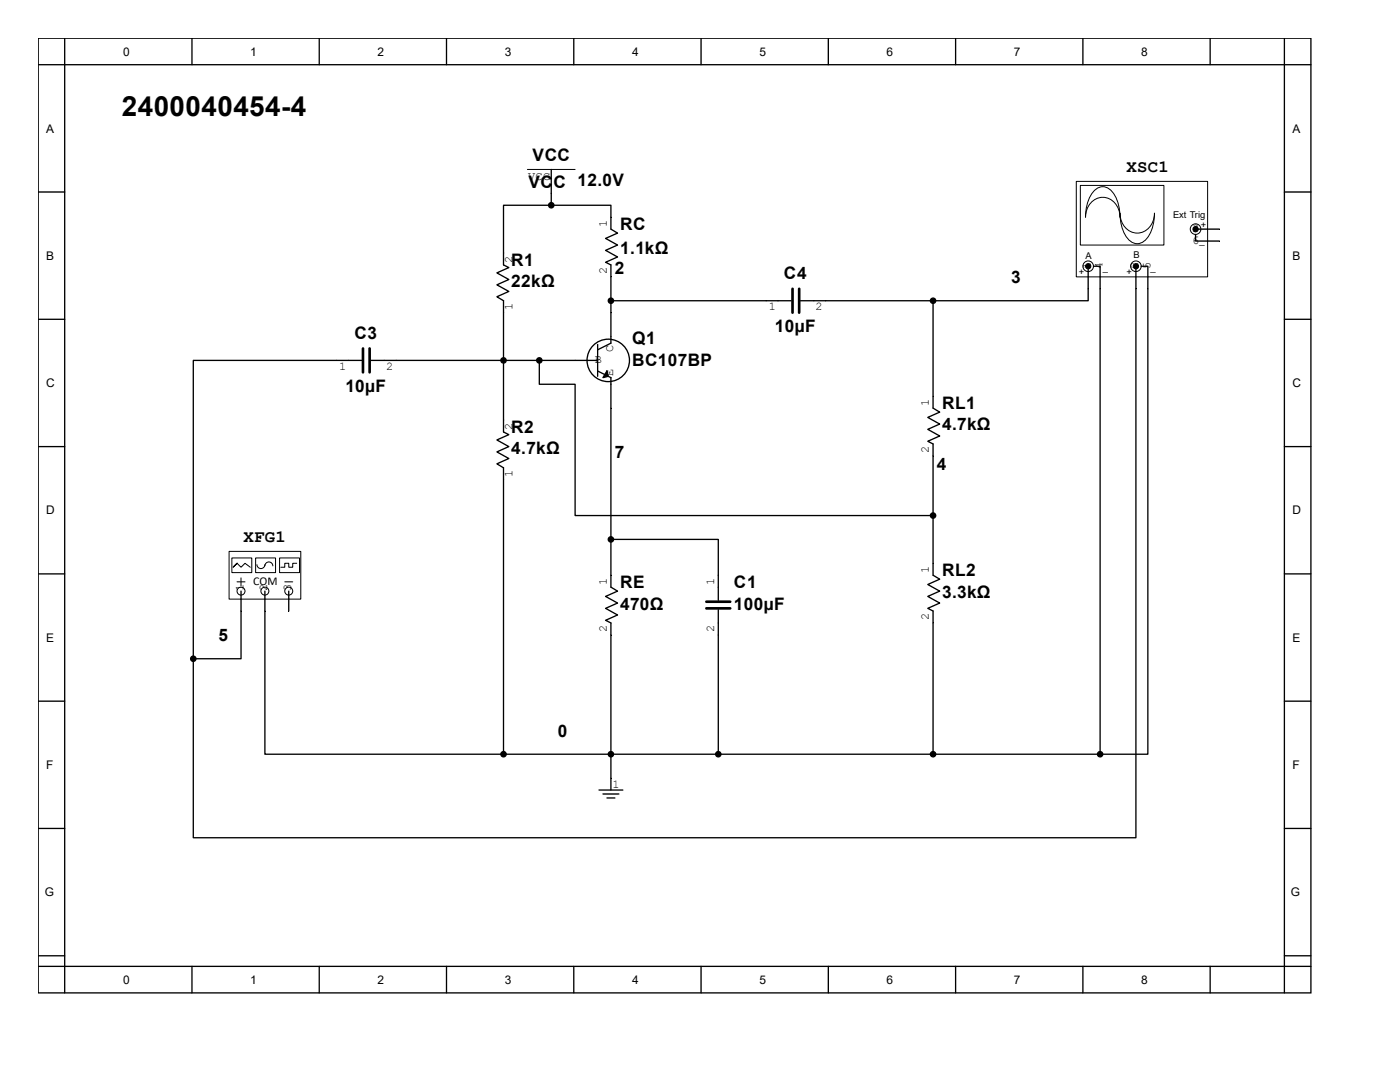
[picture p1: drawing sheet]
<svg xmlns="http://www.w3.org/2000/svg" width="279mm" height="216mm" viewBox="0 0 279 216" stroke-linecap="round" stroke-linejoin="round" font-family="sans-serif">
<g fill="none" stroke="#000" stroke-width=".26">
<path d="M7.6 7.6h254v190.5h-254zM7.6 12.9h254M12.9 7.6v190.5M38.3 7.6v5.3M63.7 7.6v5.3M89.1 7.6v5.3M114.5 7.6v5.3M139.9 7.6v5.3M165.3 7.6v5.3M190.7 7.6v5.3M216.1 7.6v5.3M241.5 7.6v5.3"/>
<path d="M256.3 7.6v190.5M7.6 38.3h5.3M256.3 38.3h5.3M100.5 50.5v2.4l1 .5-2.3 1.1 2.3 1.3-2.3 1 2.3 1.4-2.3 1 1.3 .8v2.4M121.9 43.3v2.4l1.3 .8-2.3 1.1 2.3 1.3-2.3 1.1 2.3 1.3-2.3 1 1 .6v2.3M7.6 63.7h5.3M114.8 71.9h4.5M119.3 74l2.6 1.4v6M119.3 68.7v6.4M121.9 62.4v6.1l-2.6 1.3M256.3 63.7h5.3M7.6 89.1h5.3"/>
<path d="M100.5 83.8v2.4l1 .5-2.3 1.1 2.3 1.3-2.3 1.1 2.3 1.3-2.3 1.1 1.3 .7v2.4M256.3 89.1h5.3M7.6 114.5h5.3M121.9 114.8v2.4l1.3 .8-2.3 1 2.3 1.3-2.3 1.1 2.3 1.3-2.3 1.1 1 .5v2.4M256.3 114.5h5.3M7.6 139.9h5.3M256.3 139.9h5.3M7.6 165.3h5.3M256.3 165.3h5.3M7.6 190.7h5.3M7.6 192.8h254M38.3 192.8v5.3"/>
<path d="M63.7 192.8v5.3M89.1 192.8v5.3M114.5 192.8v5.3M139.9 192.8v5.3M165.3 192.8v5.3M190.7 192.8v5.3M216.1 192.8v5.3M241.5 192.8v5.3M256.3 190.7h5.3"/>
<circle cx="121.4" cy="71.9" r="4.2"/>
</g>
<path d="M121.1 74l.3 1.1-1.1 .3z" fill="#000" stroke="#000" stroke-width=".26"/>
<path d="M45.8 110.1h14.2v9.4h-14.2z" fill="#fff"/>
<path d="M45.7 110h14.3v9.5h-14.3z" fill="none" stroke="#000" stroke-width=".2"/>
<circle cx="48.1" cy="118" r=".79" fill="#fff" stroke="#000" stroke-width=".2"/>
<path d="M48.1 118v1.5" fill="none" stroke="#000" stroke-width=".26"/>
<path d="M47.3 116.1h1.6" fill="none" stroke="#000" stroke-width=".2"/>
<circle cx="52.9" cy="118" r=".79" fill="#fff" stroke="#000" stroke-width=".2"/>
<path d="M52.9 118v1.5" fill="none" stroke="#000" stroke-width=".26"/>
<circle cx="57.6" cy="118" r=".79" fill="#fff" stroke="#000" stroke-width=".2"/>
<path d="M48.1 115.3v1.6M56.8 116.1h1.6" fill="none" stroke="#000" stroke-width=".2"/>
<path d="M57.6 118v1.5" fill="none" stroke="#000" stroke-width=".26"/>
<path d="M46.3 111.4h3.9v2.9h-3.9z" fill="#fff"/>
<path d="M46.3 111.3h3.9v3h-3.9zM46.5 113.2l.8-.8-.8 .8 .8-.8 .8 .8 .8-.8 1.1 .8" fill="none" stroke="#000" stroke-width=".2"/>
<path d="M51.1 111.4h3.9v2.9h-3.9z" fill="#fff"/>
<path d="M51 111.3h4v3h-4zM51.3 112.7a.79 .79 0 0 0 .8 .8 .79 .79 0 0 0 .8-.8M52.9 112.9a.79 .79 0 0 1 .8-.8 .79 .79 0 0 1 .8 .8" fill="none" stroke="#000" stroke-width=".2"/>
<path d="M55.8 111.4h4v2.9h-4z" fill="#fff"/>
<path d="M55.8 111.3h4v3h-4zM59.2 112.4h-.8v.8h-.8v-.8h-.8v.8h-.8" fill="none" stroke="#000" stroke-width=".2"/>
<path d="M48.1 119.5v2.4M52.9 119.5v2.4M57.6 119.5v2.4" fill="none" stroke="#000" stroke-width=".26"/>
<path d="M214.8 36.2h26.2v19h-26.2z" fill="#fff"/>
<path d="M214.8 36.2h26.2v19h-26.2z" fill="none" stroke="#000" stroke-width=".2"/>
<path d="M215.6 37h16.7v11.9h-16.7z" fill="#fff"/>
<path d="M215.6 37h16.7v11.9h-16.7zM218.3 38.1a2.35 2.35 0 0 1 4 .6 8.3 8.3 0 0 1 1.2 4.6 3.5 3.5 0 0 0-1.6-3.3 3.5 3.5 0 0 0-3.7 0 4.1 4.1 0 0 0-1.6 3.3 7.8 7.8 0 0 1 1.7-5.2zM223.5 42.5a3.5 3.5 0 0 0 1.6 3.4 3.5 3.5 0 0 0 3.8-.1 4.1 4.1 0 0 0 1.5-3.3 7.2 7.2 0 0 1-2.2 5.7 2.38 2.38 0 0 1-3.5-1 8.3 8.3 0 0 1-1.2-4.7z" fill="none" stroke="#000" stroke-width=".2"/>
<g fill="#fff" stroke="#000" stroke-width=".2">
<circle cx="226.7" cy="53.1" r="1.06"/>
<circle cx="217.2" cy="53.1" r="1.06"/>
<circle cx="238.6" cy="45.7" r="1.06"/>
</g>
<g fill="none" stroke="#000" stroke-width=".26">
<path d="M110 33.8v7.2M110 41h-9.5v9.5M110 41h11.9v2.3M121.9 55.2v7.2M217.2 53.7v6.3h-31M218.2 53.1h1.4v97.4M226.7 53.1v114.1h-188.1v-35.8M227.8 53.1h1.3v97.4h-9.5M238.6 46.8v1.3h4.8M238.9 45.7h4.5M72.2 71.9h-33.6v59.5M74 71.9h40.8"/>
<path d="M100.5 62.4v21.4M107.6 71.9v4.8h7.2v26.2h71.4M121.9 60h36M159.8 60h26.4M186.2 60v21.4l1.3 .8-2.3 1.1 2.3 1.3-2.3 1.1 2.3 1.3-2.3 1.1 1 .5v26.2l1.3 .8-2.3 1 2.3 1.4-2.3 1 2.3 1.3-2.3 1.1 1 .5v28.6M100.5 95.7v54.8M121.9 81.4v33.4M121.9 107.6h21.5v12.2M48.1 121.9v9.5h-9.5M52.9 121.9v28.6h47.6M121.9 126.7v30.9M143.4 121.7v28.8"/>
<path d="M100.5 150.5h119.1M119.5 157.6h4.8M120.3 158.4h3.2M121.1 159.2h1.6"/>
</g>
<g fill="#000" stroke="#000" stroke-width=".2">
<circle cx="217.2" cy="53.1" r=".53"/>
<circle cx="226.7" cy="53.1" r=".53"/>
<circle cx="238.6" cy="45.7" r=".53"/>
</g>
<g fill="#000" stroke="#000" stroke-width=".26">
<circle cx="110" cy="41" r=".53"/>
<circle cx="100.5" cy="71.9" r=".53"/>
<circle cx="107.6" cy="71.9" r=".53"/>
<circle cx="121.9" cy="60" r=".53"/>
<circle cx="186.2" cy="60" r=".53"/>
<circle cx="121.9" cy="107.6" r=".53"/>
<circle cx="186.2" cy="102.9" r=".53"/>
<circle cx="38.6" cy="131.4" r=".53"/>
<circle cx="100.5" cy="150.5" r=".53"/>
<circle cx="121.9" cy="150.5" r=".53"/>
<circle cx="143.4" cy="150.5" r=".53"/>
<circle cx="186.2" cy="150.5" r=".53"/>
<circle cx="219.6" cy="150.5" r=".53"/>
</g>
<path d="M105.3 33.8h9.5" fill="none" stroke="#000" stroke-width=".2"/>
<path d="M158.2 57.6v4.8M159.5 57.6v4.8M72.4 69.5v4.8M73.8 69.5v4.8M141 120.1h4.7M141 121.4h4.7" fill="none" stroke="#000" stroke-width=".53"/>
<text font-size="5.6" x="24.3" y="23.2">2400040454-4</text>
<g font-size="3.4">
<text x="106.3" y="32.2">VCC</text>
<text x="224.8" y="34.3">XSC1</text>
<text x="105.5" y="37.5">VCC 12.0V</text>
<text x="123.7" y="45.9">RC</text>
<text x="102" y="53.1">R1</text>
<text x="123.7" y="50.7">1.1kΩ</text>
<text x="102" y="57.3">22kΩ</text>
<text x="122.7" y="54.7">2</text>
<text x="156.5" y="55.8">C4</text>
<text x="201.8" y="56.5">3</text>
<text x="70.7" y="67.6">C3</text>
<text x="126.2" y="68.7">Q1</text>
<text x="154.6" y="66.3">10µF</text>
<text x="126.2" y="72.9">BC107BP</text>
<text x="68.9" y="78.2">10µF</text>
<text x="188" y="81.7">RL1</text>
<text x="102" y="86.4">R2</text>
<text x="188" y="85.9">4.7kΩ</text>
<text x="102" y="90.7">4.7kΩ</text>
<text x="122.7" y="91.4">7</text>
<text x="187" y="93.9">4</text>
<text x="48.6" y="108.1">XFG1</text>
<text x="123.7" y="117.4">RE</text>
<text x="146.5" y="117.4">C1</text>
<text x="188" y="115">RL2</text>
<text x="188" y="119.3">3.3kΩ</text>
<text x="123.7" y="121.6">470Ω</text>
<text x="146.5" y="121.6">100µF</text>
<text x="43.6" y="128">5</text>
<text x="111.3" y="147">0</text>
</g>
<g font-size="2.4">
<text x="24.6" y="11.1">0</text>
<text x="50" y="11.1">1</text>
<text x="75.4" y="11.1">2</text>
<text x="100.8" y="11.1">3</text>
<text x="126.2" y="11.1">4</text>
<text x="151.6" y="11.1">5</text>
<text x="177" y="11.1">6</text>
<text x="202.4" y="11.1">7</text>
<text x="227.8" y="11.1">8</text>
<text x="9.2" y="26.5">A</text>
<text x="257.9" y="26.5">A</text>
<text x="105.4" y="36">VCC</text>
<text x="121.1" y="45.3" transform="rotate(-90 121.1 45.3)">1</text>
<text x="237.9" y="46.2">3</text>
<text x="9.2" y="51.9">B</text>
<text x="102.3" y="52.5" transform="rotate(-90 102.3 52.5)">2</text>
<text x="217.6" y="53.7" transform="rotate(-90 217.6 53.7)">1</text>
<text x="220.1" y="53.7" transform="rotate(-90 220.1 53.7)">4</text>
<text x="227.2" y="53.7" transform="rotate(-90 227.2 53.7)">2</text>
<text x="229.6" y="53.7" transform="rotate(-90 229.6 53.7)">5</text>
<text x="237.9" y="48.6">6</text>
<text x="257.9" y="51.9">B</text>
<text x="121.1" y="54.7" transform="rotate(-90 121.1 54.7)">2</text>
<text x="102.3" y="61.9" transform="rotate(-90 102.3 61.9)">1</text>
<text x="153.4" y="61.8">1</text>
<text x="162.8" y="61.8">2</text>
<text x="122.4" y="70.2" transform="rotate(-90 122.4 70.2)">C</text>
<text x="9.2" y="77.3">C</text>
<text x="67.7" y="73.7">1</text>
<text x="77" y="73.7">2</text>
<text x="118.7" y="72.4">B</text>
<text x="122.4" y="75.1" transform="rotate(-90 122.4 75.1)">E</text>
<text x="257.9" y="77.3">C</text>
<text x="185.4" y="81.1" transform="rotate(-90 185.4 81.1)">1</text>
<text x="102.3" y="85.8" transform="rotate(-90 102.3 85.8)">2</text>
<text x="102.3" y="95.2" transform="rotate(-90 102.3 95.2)">1</text>
<text x="185.4" y="90.4" transform="rotate(-90 185.4 90.4)">2</text>
<text x="9.2" y="102.7">D</text>
<text x="257.9" y="102.7">D</text>
<text x="48.6" y="117.9" transform="rotate(-90 48.6 117.9)">1</text>
<text x="50.5" y="116.8">COM</text>
<text x="53.3" y="117.9" transform="rotate(-90 53.3 117.9)">2</text>
<text x="58.1" y="117.9" transform="rotate(-90 58.1 117.9)">3</text>
<text x="121.1" y="116.8" transform="rotate(-90 121.1 116.8)">1</text>
<text x="142.5" y="116.8" transform="rotate(-90 142.5 116.8)">1</text>
<text x="185.4" y="114.4" transform="rotate(-90 185.4 114.4)">1</text>
<text x="185.4" y="123.8" transform="rotate(-90 185.4 123.8)">2</text>
<text x="9.2" y="128.1">E</text>
<text x="121.1" y="126.2" transform="rotate(-90 121.1 126.2)">2</text>
<text x="142.5" y="126.2" transform="rotate(-90 142.5 126.2)">2</text>
<text x="257.9" y="128.1">E</text>
<text x="9.2" y="153.5">F</text>
<text x="257.9" y="153.5">F</text>
<text x="122.3" y="157.3">1</text>
<text x="8.9" y="178.9">G</text>
<text x="257.6" y="178.9">G</text>
<text x="24.6" y="196.3">0</text>
<text x="50" y="196.3">1</text>
<text x="75.4" y="196.3">2</text>
<text x="100.8" y="196.3">3</text>
<text x="126.2" y="196.3">4</text>
<text x="151.6" y="196.3">5</text>
<text x="177" y="196.3">6</text>
<text x="202.4" y="196.3">7</text>
<text x="227.8" y="196.3">8</text>
</g>
<g font-size="1.9">
<text x="234.1" y="43.4">Ext Trig</text>
<text x="239.6" y="45.6">+</text>
<text x="216.7" y="51.6">A</text>
<text x="226.2" y="51.4">B</text>
<text x="239.4" y="48.7">_</text>
<text x="215.3" y="54.8">+</text>
<text x="220.1" y="54">_</text>
<text x="224.8" y="54.8">+</text>
<text x="229.6" y="54">_</text>
</g>
</svg>
